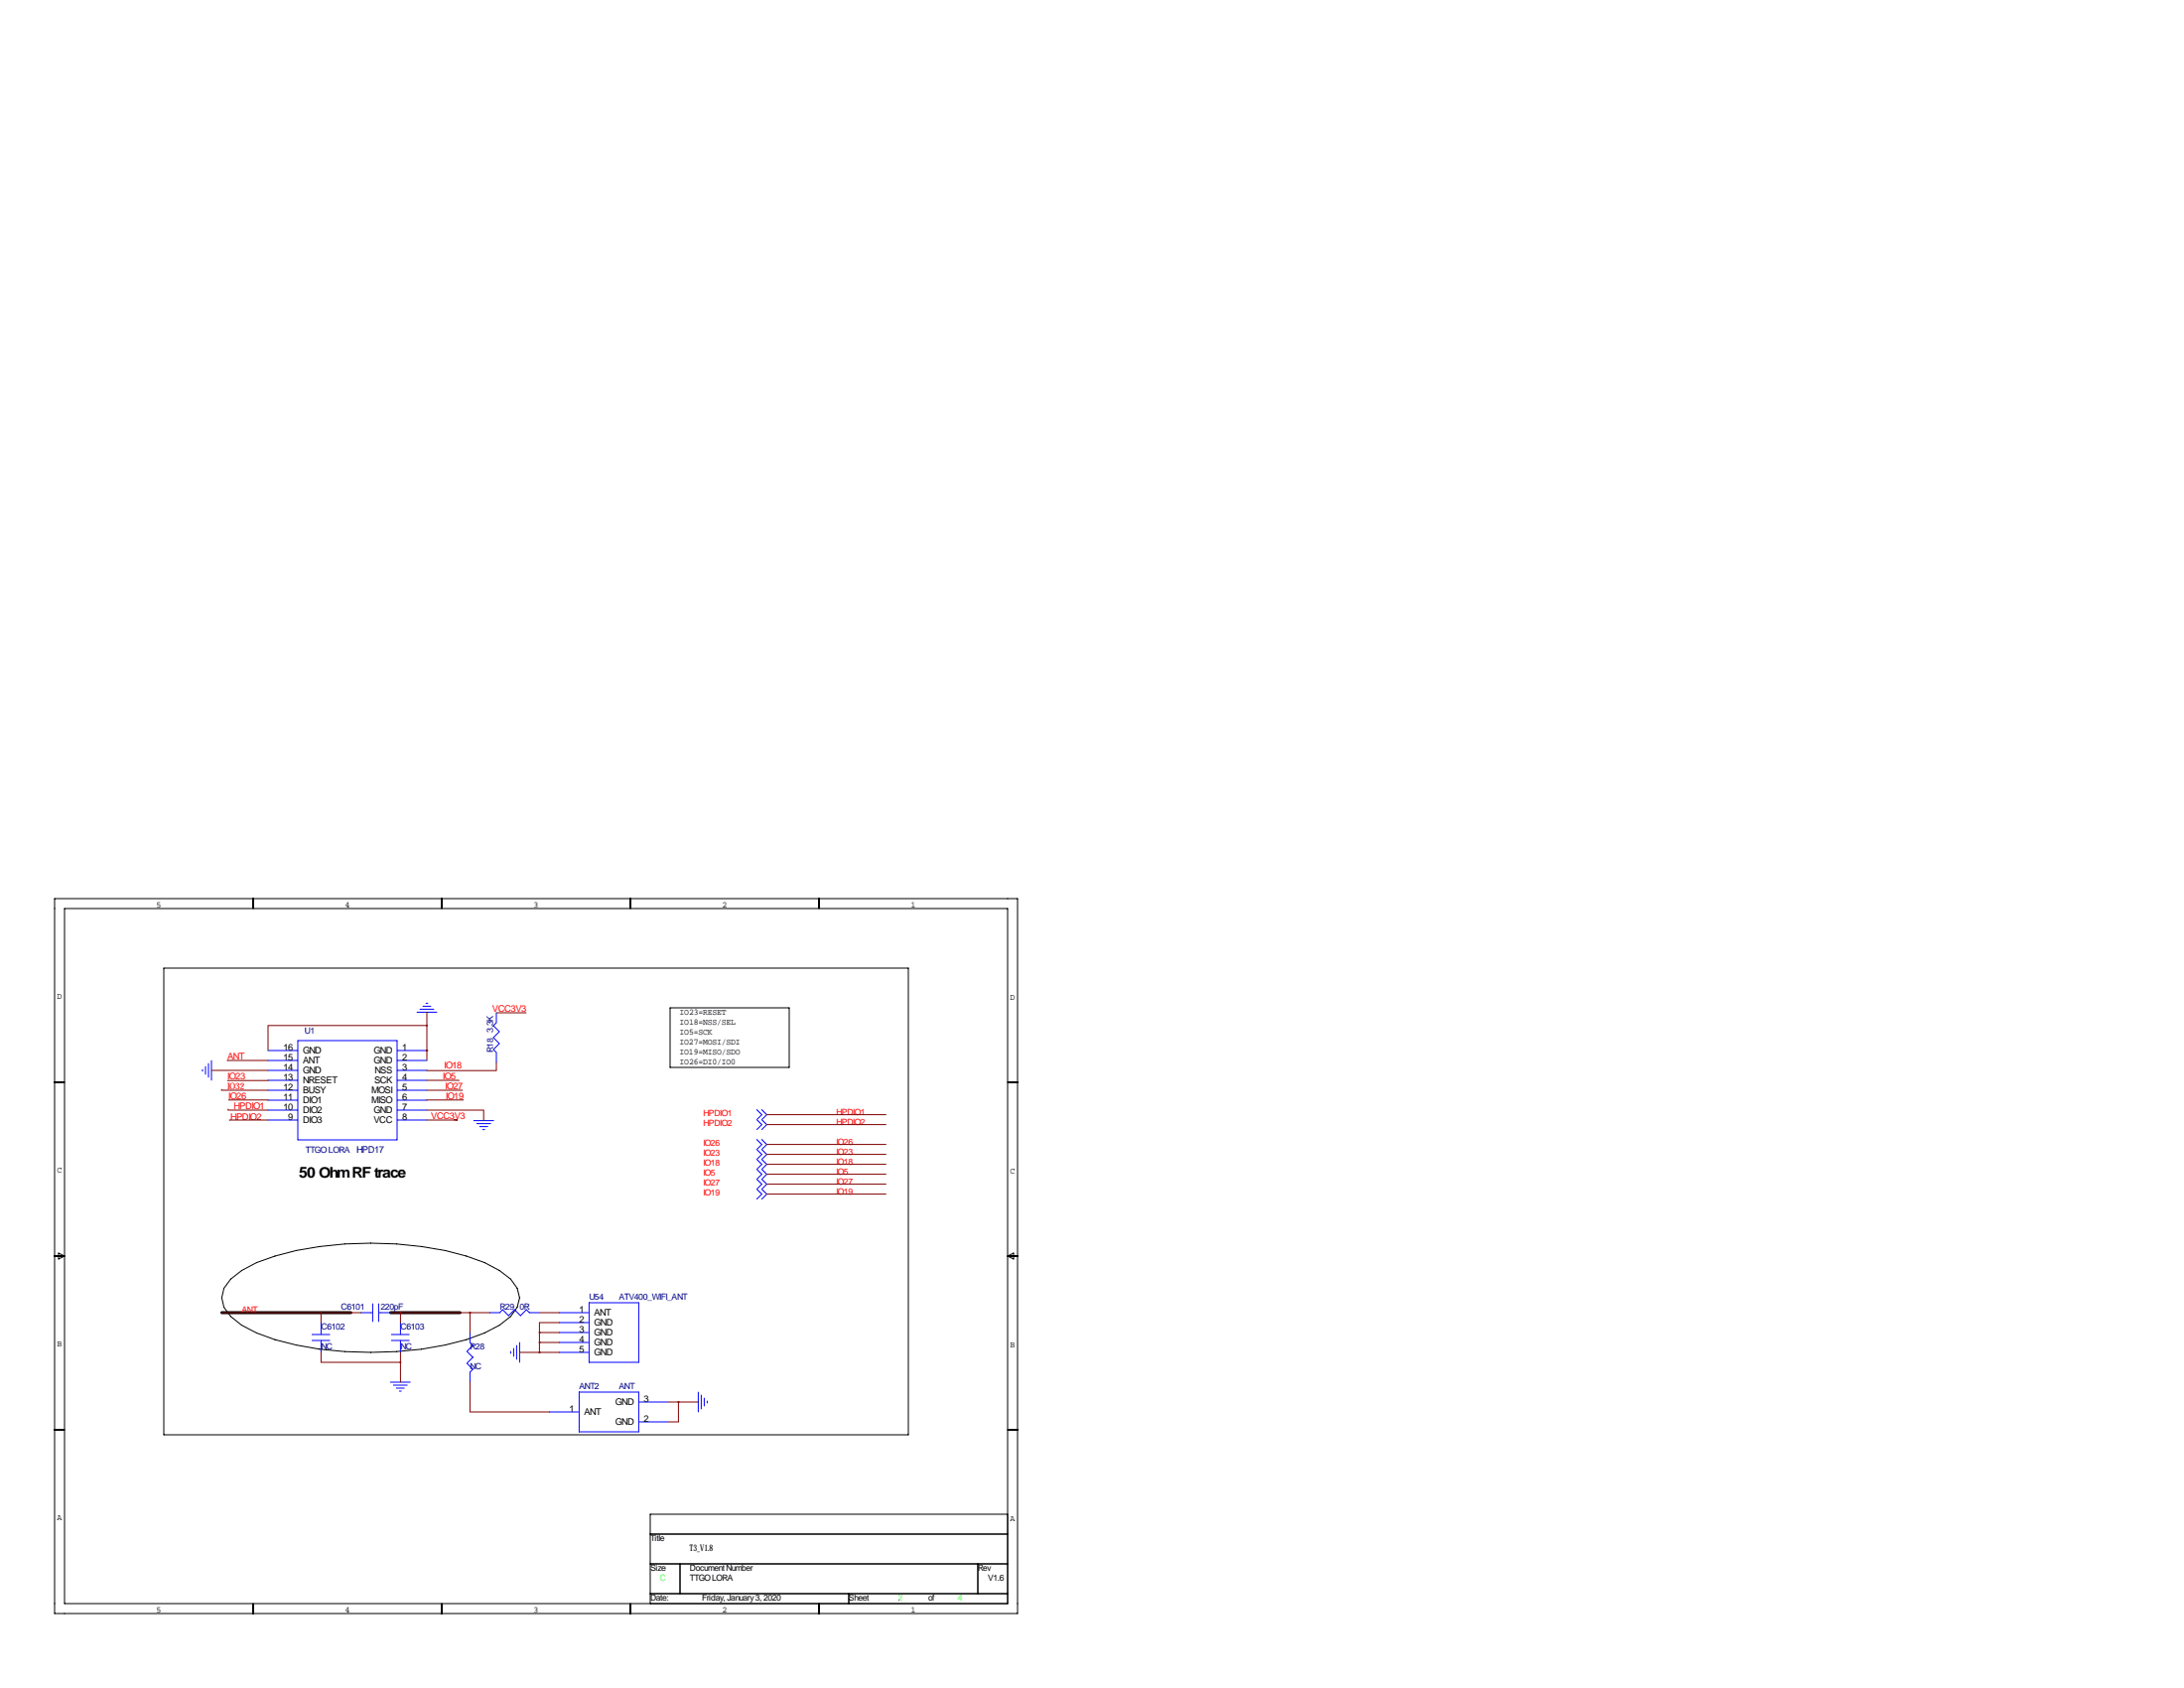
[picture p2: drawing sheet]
<svg xmlns="http://www.w3.org/2000/svg" width="559mm" height="432mm" viewBox="0 0 559 432" stroke-linecap="round" stroke-linejoin="round" font-family="sans-serif">
<g fill="none" stroke="#000" stroke-width=".25">
<path d="M14 229.9h246.3v182.8h-246.3zM16.5 232.4h241.3v177.8h-241.3zM64.8 229.9v2.5M113 229.9v2.5M161.3 229.9v2.5M209.5 229.9v2.5M41.9 247.6h190.5v119.4h-190.5zM171.4 257.8h30.5v15.2h-30.5zM14 276.9h2.5M257.8 276.9h2.5M14 321.3h2.5M15 320.5l1.5 .8-1.5 .8z"/>
<path d="M59 327.2l2.8-2.2 3.8-2a84.4 84.4 0 0 1 35.8-4.8 70.8 70.8 0 0 1 22.6 4.8l3.8 2 2.9 2.2a6.1 6.1 0 0 1 0 9.6l-2.9 2.2a51.9 51.9 0 0 1-20 6.1 94.6 94.6 0 0 1-37.4-2.4l-4.8-1.7-3.8-2-2.8-2.2a6.1 6.1 0 0 1 0-9.6zM257.8 321.3h2.5M257.8 321.3l1.5-.8v1.6zM14 365.8h2.5M257.8 365.8h2.5M166.4 392.4h91.4M257.8 387.3h-91.4v22.9M64.8 410.2v2.5M113 410.2v2.5M161.3 410.2v2.5M166.4 400h91.4M166.4 407.7h91.4"/>
<path d="M174 400v7.7M209.5 410.2v2.5M217.2 407.7v2.5M250.2 400v7.7"/>
</g>
<path d="M56.7 335.8h33.1M99.9 335.8h17.8" fill="none" stroke="#000" stroke-width=".76"/>
<g fill="none" stroke="#00f" stroke-width=".25">
<path d="M106.7 258.9h5.1M107.4 258.2h3.6M108.2 257.4h2M109 256.6h.5M127 259.1v2.5l-.8 .8 1.6 1.5-1.6 1.5 1.6 1.6-1.6 1.5 .8 .7v2.6M51.8 273.6v.5M52.6 272.8v2M53.3 272v3.6M54.1 271.3v5.1M68.6 268.7h7.6M68.6 278.9h7.6M68.6 276.4h7.6"/>
<path d="M68.6 273.8h7.6M68.6 271.3h7.6M76.2 266.2h25.4v25.4h-25.4zM101.6 268.7h7.6M101.6 278.9h7.6M101.6 276.4h7.6M101.6 273.8h7.6M101.6 271.3h7.6M68.6 284h7.6M68.6 281.4h7.6M68.6 286.5h7.6M101.6 284h7.6"/>
<path d="M101.6 281.4h7.6M101.6 286.5h7.6M121.2 286.7h5.1M122 287.4h3.5M122.7 288.2h2.1M123.5 289h.5M193.6 291.5l1.3 1.3-1.3 1.2 1.3 1.3-1.3 1.3 1.3 1.2-1.3 1.3 1.3 1.3-1.3 1.3 1.3 1.2-1.3 1.3 1.3 1.3-1.3 1.2M193.6 283.9l1.3 1.2-1.3 1.3 1.3 1.3-1.3 1.3M194.9 291.5l1.3 1.3-1.3 1.2 1.3 1.3-1.3 1.3 1.3 1.2-1.3 1.3 1.3 1.3-1.3 1.3 1.3 1.2-1.3 1.3 1.3 1.3-1.3 1.2M194.9 283.9l1.3 1.2-1.3 1.3 1.3 1.3-1.3 1.3M82.1 338.3v3.1M92.3 335.8h3.1"/>
<path d="M95.4 333.5v4.6M96.9 335.8h3M96.9 333.5v4.6M102.5 338.3v3.1M125.3 335.8h2.6l.7-.8 1.5 1.5 1.6-1.5 1.5 1.5 1.5-1.5 .8 .8h2.5M143.1 335.8h7.6M143.1 338.3h7.6M150.7 333.2h12.7v15.3h-12.7zM79.9 341.4h4.5M79.9 342.9h4.5M82.1 342.9v3M99.9 353.6h5.1"/>
<path d="M100.2 341.4h4.5M100.2 342.9h4.5M100.7 354.3h3.5M101.4 355.1h2.1M102.2 355.9h.5M102.5 342.9v3M120.2 340.9v2.5l.8 .8-1.5 1.5 1.5 1.5-1.5 1.5 1.5 1.6-.8 .7v2.6M130.7 345.7v.5M131.4 344.9v2.1M132.2 344.2v3.5M132.9 343.4v5.1M143.1 340.9h7.6"/>
<path d="M143.1 343.4h7.6M143.1 345.9h7.6M148.2 356.1h15.2v10.2h-15.2zM163.4 358.6h7.6M178.7 356.1v5.1M179.4 356.9v3.5M180.2 357.6v2.1M180.9 358.4v.5M140.6 361.2h7.6M163.4 363.7h7.6"/>
</g>
<g fill="none" stroke="#800000" stroke-width=".25">
<path d="M109.2 258.9v12.4M127 259.1h7.6M54.1 273.8h14.5M56.7 278.7v.2h11.9M68.6 276.4h-10.4M68.6 271.3h-10.4M109.2 262.3h-40.6v6.4M109.2 268.7h.1M109.2 276.4h8.2M109.2 278.9h9.2M127 271.8v2.1l-17.8-.1M58.4 283.7v.3h10.2"/>
<path d="M58.5 281.4h10.1M68.6 286.5l-9.9 .1M109.2 284h14.5v2.7M109.2 286.5h7.9h-.8M118.6 281.4h-9.4M196.2 285.1h30.5M196.2 292.8h30.5M196.2 287.7h30.5M196.2 295.3h30.5M196.2 297.8h30.5M196.2 300.4h30.5M196.2 302.9h30.5"/>
<path d="M196.2 305.5h30.5M56.7 335.8h35.6M82.1 335.8v2.5M99.9 335.8h25.4M102.5 335.8v2.5M120.2 335.8v5.1M138 335.8h5.1M143.1 338.3h-5.1v2.6M82.1 345.9v2.6h20.4M102.5 345.9v7.7M120.2 353.6v7.6h20.4M132.9 345.9h10.2"/>
<path d="M138 340.9h5.1M138 340.9v5M138 343.4h5.1M171 358.6h7.7M173.6 358.6v5.1h-2.6"/>
</g>
<path d="M82.1 335.8a.05 .05 0 0 0 .1 0 .05 .05 0 0 0-.1 0zM120.2 335.8a.05 .05 0 0 0 .1 0 .05 .05 0 0 0-.1 0zM102.4 335.8a.05 .05 0 0 0 .1 0 .05 .05 0 0 0-.1 0zM102.4 348.5a.05 .05 0 0 0 .1 0 .05 .05 0 0 0-.1 0z" fill="#800000" stroke="#800000" stroke-width=".51"/>
<text font-size="3.8" x="76.5" y="301.2">50 Ohm RF trace</text>
<g font-size="2.4" fill="#f00">
<text x="125.9" y="258.8">VCC3V3</text>
<text x="58.2" y="270.9">ANT</text>
<text x="113.6" y="273.3">IO18</text>
<text x="58.2" y="276.1">IO23</text>
<text x="58.5" y="281.1">IO26</text>
<text x="113.3" y="276.1">IO5</text>
<text x="113.9" y="278.6">IO27</text>
<text x="114.1" y="281.1">IO19</text>
<text x="59" y="286.4">HPDIO2</text>
<text x="59.8" y="283.7">HPDIO1</text>
<text x="110.3" y="286.2">VCC3V3</text>
</g>
<g font-size="2.4">
<text x="72.5" y="268.7">16</text>
<text x="77.5" y="269.5">GND</text>
<text x="95.6" y="269.5">GND</text>
<text x="102.9" y="268.7">1</text>
<text x="72.5" y="273.8">14</text>
<text x="72.5" y="271.3">15</text>
<text x="77.5" y="274.6">GND</text>
<text x="77.5" y="272.1">ANT</text>
<text x="95.6" y="272.1">GND</text>
<text x="95.9" y="274.6">NSS</text>
<text x="102.9" y="273.8">3</text>
<text x="102.9" y="271.3">2</text>
<text x="72.5" y="278.9">12</text>
<text x="72.5" y="276.4">13</text>
<text x="72.5" y="281.4">11</text>
<text x="77.5" y="279.7">BUSY</text>
<text x="77.5" y="277.1">NRESET</text>
<text x="95" y="279.7">MOSI</text>
<text x="95.8" y="277.1">SCK</text>
<text x="102.9" y="281.4">6</text>
<text x="102.9" y="278.9">5</text>
<text x="102.9" y="276.4">4</text>
<text x="72.5" y="284">10</text>
<text x="73.7" y="286.5">9</text>
<text x="77.5" y="282.2">DIO1</text>
<text x="77.5" y="284.8">DIO2</text>
<text x="77.5" y="287.3">DIO3</text>
<text x="95" y="282.2">MISO</text>
<text x="95.6" y="284.8">GND</text>
<text x="95.6" y="287.3">VCC</text>
<text x="102.9" y="284">7</text>
<text x="102.9" y="286.5">8</text>
<text x="148.2" y="335.8">1</text>
<text x="148.2" y="338.3">2</text>
<text x="148.2" y="340.9">3</text>
<text x="152" y="336.6">ANT</text>
<text x="152" y="339.1">GND</text>
<text x="152" y="341.7">GND</text>
<text x="148.2" y="343.4">4</text>
<text x="148.2" y="345.9">5</text>
<text x="152" y="344.2">GND</text>
<text x="152" y="346.7">GND</text>
<text x="157.4" y="359.4">GND</text>
<text x="164.7" y="358.6">3</text>
<text x="145.7" y="361.2">1</text>
<text x="149.5" y="362">ANT</text>
<text x="157.4" y="364.5">GND</text>
<text x="164.7" y="363.7">2</text>
</g>
<text font-size="2.3" fill="#000080" x="126.2" y="264.2" transform="rotate(-90 126.2 264.2)">3.3K</text>
<text font-size="2.3" fill="#f00" x="58.2" y="278.7">IO32</text>
<text font-size="2.3" x="176.5" y="396.7">T3_V1.8</text>
<g font-size="2.2">
<text x="40" y="232.2">5</text>
<text x="88.2" y="232.2">4</text>
<text x="136.5" y="232.2">3</text>
<text x="184.8" y="232.2">2</text>
<text x="233" y="232.2">1</text>
<text x="14.6" y="255.5">D</text>
<text x="258.4" y="255.8">D</text>
<text x="173.9" y="259.7">IO23=RESET</text>
<text x="173.9" y="262.2">IO18=NSS/SEL</text>
<text x="173.9" y="264.8">IO5=SCK</text>
<text x="173.9" y="267.3">IO27=MOSI/SDI</text>
<text x="173.9" y="269.8">IO19=MISO/SDO</text>
<text x="173.9" y="272.4">IO26=DI0/IO0</text>
<text x="14.6" y="300">C</text>
<text x="258.4" y="300.2">C</text>
<text x="14.6" y="344.4">B</text>
<text x="258.4" y="344.7">B</text>
<text x="14.6" y="388.9">A</text>
<text x="258.4" y="389.1">A</text>
<text x="166.4" y="394.2">Title</text>
<text x="166.4" y="401.8">Size</text>
<text x="176.5" y="401.8">Document Number</text>
<text x="250.2" y="401.8">Rev</text>
<text x="176.5" y="404.4">TTGO LORA</text>
<text x="252.7" y="404.4">V1.6</text>
<text x="40" y="412.5">5</text>
<text x="88.2" y="412.5">4</text>
<text x="136.5" y="412.5">3</text>
<text x="166.4" y="409.4">Date:</text>
<text x="179.6" y="409.4">Friday, January 3, 2020</text>
<text x="184.8" y="412.5">2</text>
<text x="217.2" y="409.4">Sheet</text>
<text x="233" y="412.5">1</text>
<text x="237.5" y="409.4">of</text>
</g>
<g font-size="2.2" fill="#000080">
<text x="78" y="264.4">U1</text>
<text x="126.2" y="269.2" transform="rotate(-90 126.2 269.2)">R18</text>
<text x="78.2" y="294.9">TTGO LORA HPD17</text>
<text x="87.2" y="335">C6101</text>
<text x="97.4" y="335">220pF</text>
<text x="127.9" y="335">R29</text>
<text x="132.9" y="335">0R</text>
<text x="150.7" y="332.5">U54</text>
<text x="158.3" y="332.5">ATV400_WIFI_ANT</text>
<text x="82.1" y="340.1">C6102</text>
<text x="102.5" y="340.1">C6103</text>
<text x="82.1" y="345.2">NC</text>
<text x="102.5" y="345.2">NC</text>
<text x="120.2" y="345.2">R28</text>
<text x="120.2" y="350.3">NC</text>
<text x="148.2" y="355.3">ANT2</text>
<text x="158.3" y="355.3">ANT</text>
</g>
<g font-size="2.2" fill="#f00">
<text x="179.9" y="285.4">HPDIO1</text>
<text x="179.9" y="287.9">HPDIO2</text>
<text x="214" y="285.1">HPDIO1</text>
<text x="214" y="287.7">HPDIO2</text>
<text x="179.9" y="293">IO26</text>
<text x="214" y="292.8">IO26</text>
<text x="179.9" y="295.6">IO23</text>
<text x="179.9" y="298.1">IO18</text>
<text x="214" y="295.3">IO23</text>
<text x="214" y="297.8">IO18</text>
<text x="179.9" y="300.6">IO5</text>
<text x="179.9" y="303.2">IO27</text>
<text x="179.9" y="305.7">IO19</text>
<text x="214" y="300.4">IO5</text>
<text x="214" y="302.9">IO27</text>
<text x="214" y="305.5">IO19</text>
<text x="61.8" y="335.8">ANT</text>
</g>
<g font-size="2.2" fill="#0f0">
<text x="168.9" y="404.4">C</text>
<text x="229.9" y="409.4">2</text>
<text x="245.1" y="409.4">4</text>
</g>
</svg>
